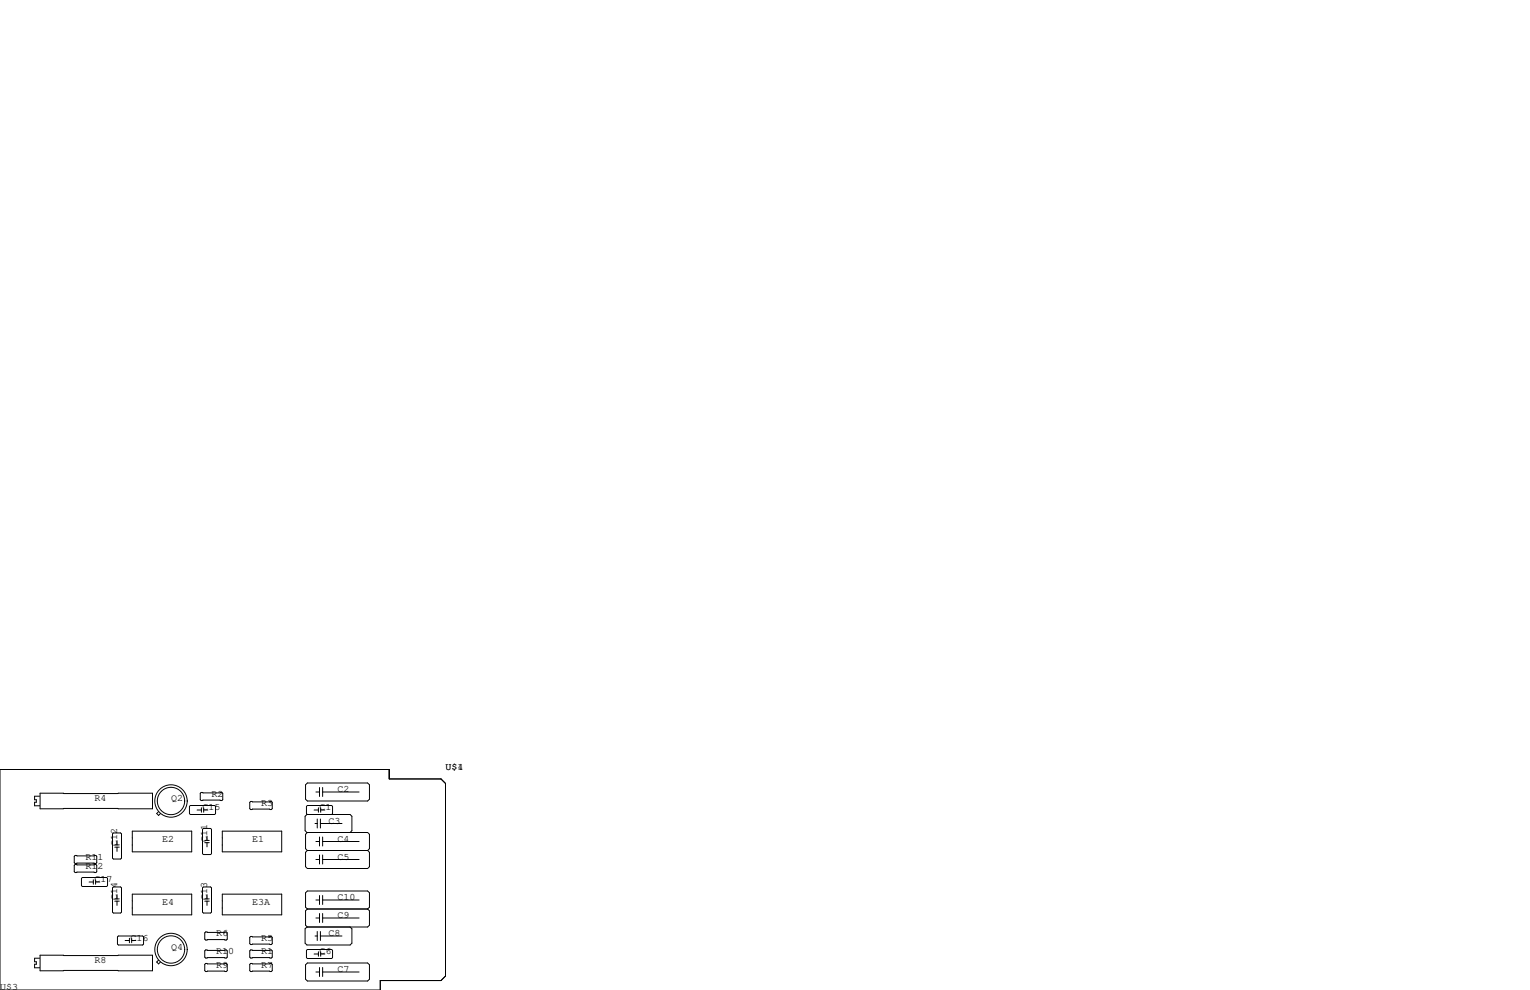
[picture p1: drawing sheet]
<svg xmlns="http://www.w3.org/2000/svg" width="432mm" height="279mm" viewBox="0 0 432 279" stroke-linecap="round" stroke-linejoin="round" font-family="sans-serif">
<g fill="none" stroke="#000" stroke-width=".28">
<path d="M0 217.2h109.9v2.6h14.6l1.2 1.3v54.4l-1.2 1.2h-17.2v2.7h-107.3zM11.2 224.7h-1.4v1h.5v.7h-.5v1h1.4M11.3 223.9h31.7v4.4h-31.7zM32 235.1h2l.3 .2v6.9l-.3 .2h-2l-.2-.2v-6.9zM32.4 238.5h1.3M32.4 239.1h1.3M33 237.2v1.3M33 239.1v1.2M37.3 234.6h16.8v5.8h-16.8zM44.8 229.1l-.6 .5 .6 .5 .5-.5M53.5 227.6l.2-.3h6.9l.2 .3v2l-.2 .3h-6.9l-.2-.3zM55.6 228.6h1.2"/>
<path d="M56.8 223.6h5.8l.3 .3v1.8l-.3 .2h-5.8l-.3-.2v-1.8zM56.8 228v1.2M57.4 233.8h2l.3 .3v6.8l-.3 .3h-2l-.2-.3v-6.8zM57.5 228.6h1.2M57.5 228v1.2M57.8 237.2h1.3M57.8 237.8h1.3M58.4 236v1.2M58.4 237.8v1.2M62.7 234.6h16.8v5.8h-16.8zM70.7 226.2h5.9l.2 .2v1.8l-.2 .3h-5.9l-.2-.3v-1.8zM86.2 221.5l.5-.5h17.1l.5 .5v4.1l-.5 .5h-17.1l-.5-.5z"/>
<path d="M86.7 229.9l-.2-.3v-2l.2-.3h6.9l.3 .3v2l-.3 .3M86.7 234.9l-.5 .6v4l.5 .5M88.6 228.6h1.3M88.9 232.4h.6M89.2 237.5h1M89.2 223.5h1M89.5 231.1v2.6M89.9 228v1.2M90.2 222.2v2.6M90.2 236.2v2.6M90.4 231.1v2.6M90.4 232.4h6.1"/>
<path d="M90.5 228.6h1.2M90.5 228v1.2M91.1 222.2v2.6M91.1 236.2v2.6M91.1 237.5h10.2M91.1 223.5h10.2M98.8 234.9l.5-.5v-4l-.5-.5h-12.2l-.5 .5v4l.5 .5h17.2l.5 .6v4l-.5 .5M21.2 241.4h5.9l.2 .3v1.8l-.2 .2h-5.9l-.2-.2v-1.8zM21.2 244h5.9l.2 .2v1.8l-.2 .3h-5.9l-.2-.3v-1.8zM23 247.9l.2-.3h6.9l.3 .3v2l-.3 .3h-6.9l-.2-.3zM25.1 248.9h1.2M26.3 248.3v1.3"/>
<path d="M27 248.3v1.3M27 248.9h1.2M32 250.3h2l.3 .3v6.8l-.3 .3h-2l-.2-.3v-6.8zM32.4 253.7h1.3M32.4 254.3h1.3M33 252.5v1.2M33 254.3v1.2M37.3 252.3h16.8v5.9h-16.8zM57.2 250.6l.2-.3h2l.3 .3v6.8l-.3 .3h-2l-.2-.3zM57.8 253.7h1.3M57.8 254.3h1.3M58.4 252.5v1.2"/>
<path d="M58.4 254.3v1.2M62.7 252.3h16.8v5.9h-16.8zM86.7 240l-.5 .5v4.1l.5 .5h17.1l.5-.5v-4.1l-.5-.5M86.7 256.5l-.5-.5v-4l.5-.5h17.1l.5 .5v4l-.5 .5M86.7 240h17.1M86.7 256.5l-.5 .5v4.1l.5 .5M86.7 256.5h17.1M89.2 242.6h1M89.2 259.1h1M89.2 254h1M90.2 241.3v2.5M90.2 252.7v2.6"/>
<path d="M90.2 257.8v2.5M91.1 241.3v2.5M91.1 252.7v2.6M91.1 257.8v2.5M91.1 242.6h10.2M91.1 259.1h10.2M91.1 254h10.2M103.8 256.5l.5 .5v4.1l-.5 .5h-17.2l-.5 .5v4.1l.5 .5h12.2l.5-.5v-4.1l-.5-.5M11.2 270.4h-1.4v1h.5v.7h-.5v1h1.4M11.3 269.6h31.7v4.4h-31.7zM33.1 264.4l.3-.2h6.9l.2 .2v2l-.2 .3h-6.9l-.3-.3zM35.3 265.4h1.2"/>
<path d="M36.5 264.8v1.3M37.2 265.4h1.2M37.2 264.8v1.3M44.8 271l-.6 .5 .6 .5 .5-.5M57.8 272.2l.2-.3h5.9l.2 .3v1.7l-.2 .3h-5.9l-.2-.3zM57.8 263.3l.2-.3h5.9l.2 .3v1.7l-.2 .3h-5.9l-.2-.3zM57.8 268.4l.2-.3h5.9l.2 .3v1.7l-.2 .3h-5.9l-.2-.3zM70.5 264.5l.2-.2h5.9l.2 .2v1.8l-.2 .3h-5.9l-.2-.3zM70.5 268.4l.2-.3h5.9l.2 .3v1.7l-.2 .3h-5.9l-.2-.3zM70.5 272.2l.2-.3h5.9l.2 .3v1.7l-.2 .3h-5.9l-.2-.3zM86.2 272.3l.5-.5h17.1l.5 .5v4.1l-.5 .5h-17.1l-.5-.5zM86.5 268.2l.2-.2h6.9l.3 .2v2.1l-.3 .2h-6.9l-.2-.2z"/>
<path d="M88.6 269.2h1.3M88.9 264.2h.6M89.2 274.3h1M89.5 262.9v2.5M89.9 268.6v1.3M90.2 273v2.6M90.4 262.9v2.5M90.4 264.2h6.1M90.5 268.6v1.3M90.5 269.2h1.2M91.1 273v2.6M91.1 274.3h10.2"/>
<circle cx="48.3" cy="226.1" r="3.9"/>
<circle cx="48.3" cy="226.1" r="4.6"/>
<circle cx="48.3" cy="268" r="4.6"/>
<circle cx="48.3" cy="268" r="3.9"/>
</g>
<g font-size="2.8">
<text x="125.7" y="217.2">U$1</text>
<text x="129.1" y="217.2">4</text>
<text x="26.7" y="226.1">R4</text>
<text x="48.3" y="226.1">Q2</text>
<text x="59.7" y="224.8">R2</text>
<text x="73.7" y="227.3">R3</text>
<text x="95.2" y="223.5">C2</text>
<text x="57.1" y="228.6">C15</text>
<text x="90.2" y="228.6">C1</text>
<text x="92.7" y="232.4">C3</text>
<text x="33" y="238.8" transform="rotate(-90 33 238.8)">C12</text>
<text x="45.7" y="237.5">E2</text>
<text x="58.4" y="237.5" transform="rotate(-90 58.4 237.5)">C11</text>
<text x="71.1" y="237.5">E1</text>
<text x="95.2" y="237.5">C4</text>
<text x="24.1" y="242.6">R11</text>
<text x="24.1" y="245.1">R12</text>
<text x="95.2" y="242.6">C5</text>
<text x="26.7" y="248.9">C17</text>
<text x="33" y="254" transform="rotate(-90 33 254)">C14</text>
<text x="45.7" y="255.3">E4</text>
<text x="58.4" y="254" transform="rotate(-90 58.4 254)">C13</text>
<text x="71.1" y="255.3">E3A</text>
<text x="95.2" y="254">C10</text>
<text x="95.2" y="259.1">C9</text>
<text x="36.8" y="265.4">C16</text>
<text x="48.3" y="268">Q4</text>
<text x="61" y="264.2">R6</text>
<text x="61" y="269.2">R10</text>
<text x="73.7" y="269.2">R1</text>
<text x="73.7" y="265.4">R5</text>
<text x="90.2" y="269.2">C6</text>
<text x="92.7" y="264.2">C8</text>
<text x="26.7" y="271.8">R8</text>
<text x="61" y="273">R9</text>
<text x="73.7" y="273">R7</text>
<text x="95.2" y="274.3">C7</text>
<text x="0" y="279.4">U$3</text>
</g>
</svg>
